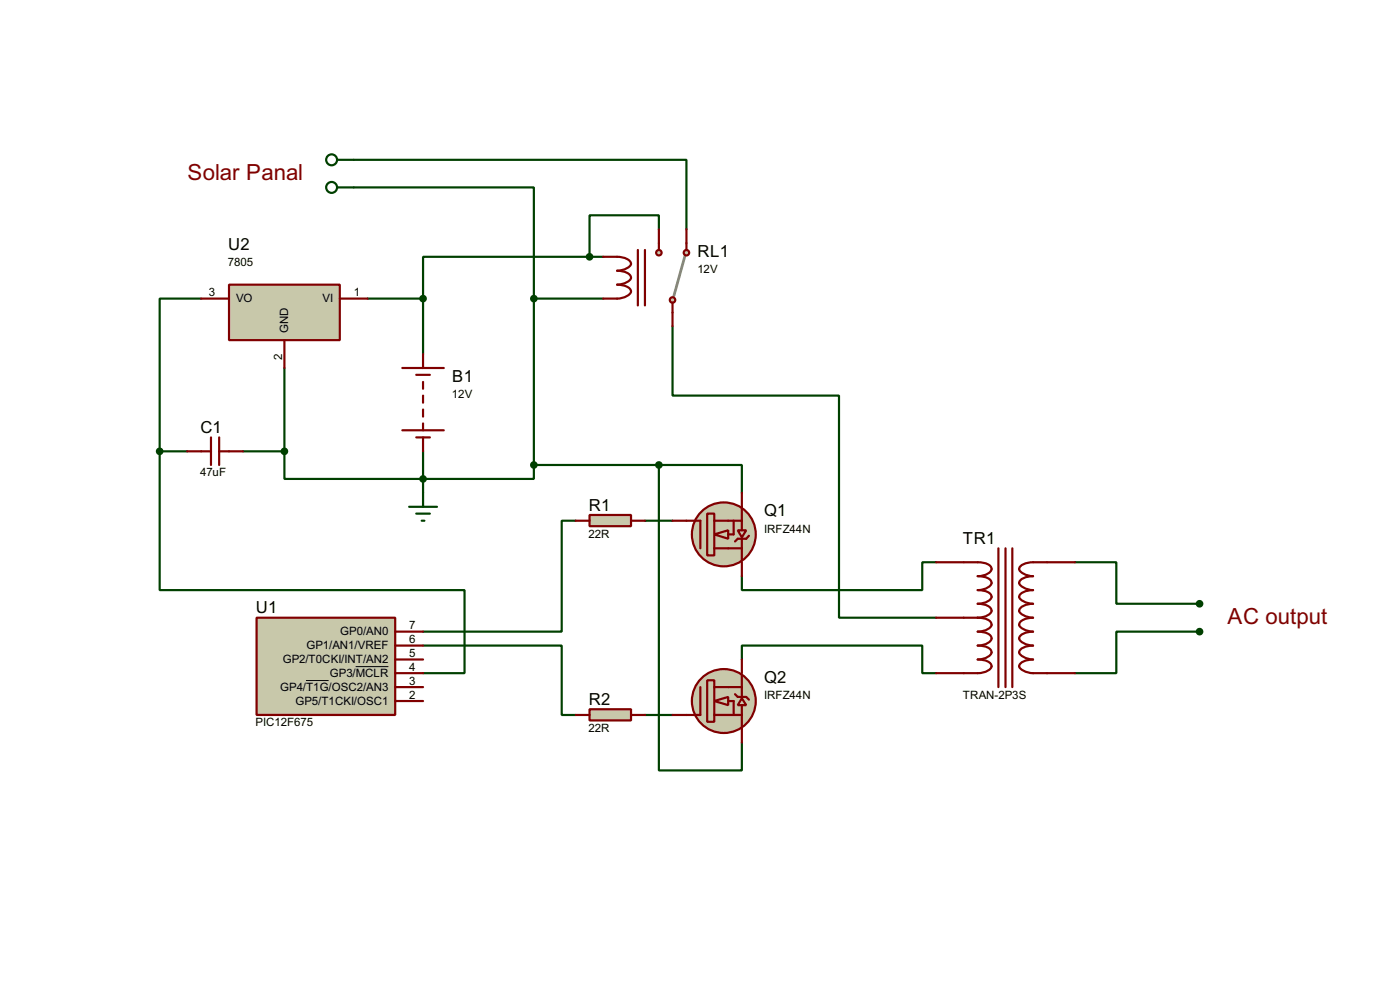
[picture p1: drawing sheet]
<svg xmlns="http://www.w3.org/2000/svg" width="256mm" height="180mm" viewBox="0 0 256 180" stroke-linecap="round" stroke-linejoin="round" font-family="sans-serif">
<g fill="none" stroke="#004000" stroke-width=".4">
<path d="M64.8 29.3h61v12.7M64.8 34.3h33v20.4M36.9 54.7h-7.6v27.9M67.4 54.7h10.1M77.5 54.7v10.1M97.8 54.7h12.7M97.8 54.7v30.4M108 47h-30.5v7.7M108 47h2.5M120.7 42v-2.6h-12.7v7.6M123.2 59.7v12.7h30.5v40.7h17.8M52.1 67.4v15.2"/>
<path d="M29.3 82.6v25.4h55.8v15.2h-7.6M29.3 82.6h5M44.5 82.6h7.6M52.1 82.6v5.1h45.7v-2.6M77.5 82.6v7.6M97.8 85.1h22.9M105.5 95.3h-2.6v20.3h-25.4M118.2 95.3h5M120.7 85.1h15.2v5.1M120.7 85.1v55.9h15.2v-5.1M77.5 118.2h25.4v12.7h2.6M171.5 102.9h-2.5v5.1h-33.1v-2.5"/>
<path d="M196.9 102.9h7.6v7.6h15.3M219.8 115.6h-15.3v7.6h-7.6M118.2 130.9h5M135.9 120.7v-2.5h33.1v5h2.5"/>
</g>
<path d="M47 113.1h25.4v17.8h-25.4z" fill="#c8c8aa" stroke="#800000" stroke-width=".4"/>
<path d="M72.4 115.6h5.1M72.4 118.2h5.1M72.4 128.3h5.1M72.4 125.8h5.1M72.4 123.2h5.1M72.4 120.7h5.1" fill="none" stroke="#800000" stroke-width=".4"/>
<path d="M56.1 124.6h4.1M65.2 122h6" fill="none" stroke="#000" stroke-width=".18"/>
<g fill="#c8c8aa" stroke="#800000" stroke-width=".4">
<path d="M130.9 97.8l2.5-.7v1.5z"/>
<circle cx="132.6" cy="97.8" r="5.9"/>
</g>
<path d="M129.6 94h1.3v7.7h-1.3z" fill="#c8c8aa" stroke="#800000" stroke-width=".4"/>
<path d="M125.8 95.3h2.5v5.1M130.9 95.3h5M134.4 95.3v2.5h-1M130.9 100.4h5" fill="none" stroke="#800000" stroke-width=".4"/>
<path d="M135.2 97.1h1.5l-.8 1.3z" fill="#c8c8aa" stroke="#800000" stroke-width=".4"/>
<path d="M123.2 95.3h2.6M135.9 90.2v6.9M135.9 98.6v4.1M137.2 98.1l-.5 .5h-1.5l-.5 .5M135.9 102.9v2.6" fill="none" stroke="#800000" stroke-width=".4"/>
<g fill="#c8c8aa" stroke="#800000" stroke-width=".4">
<path d="M130.9 128.3l2.5-.7v1.5z"/>
<circle cx="132.6" cy="128.3" r="5.9"/>
</g>
<path d="M129.6 124.5h1.3v7.6h-1.3z" fill="#c8c8aa" stroke="#800000" stroke-width=".4"/>
<path d="M128.3 125.8v5.1h-2.5M130.9 130.9h5M130.9 125.8h5M133.4 128.3h1v2.6" fill="none" stroke="#800000" stroke-width=".4"/>
<path d="M135.9 127.8l.8 1.3h-1.5z" fill="#c8c8aa" stroke="#800000" stroke-width=".4"/>
<path d="M123.2 130.9h2.6M134.7 127.1l.5 .5h1.5l.5 .5M135.9 120.7v2.5M135.9 123.5v4.1M135.9 129.1v6.8" fill="none" stroke="#800000" stroke-width=".4"/>
<path d="M108 94.3h7.6v2h-7.6z" fill="#c8c8aa" stroke="#800000" stroke-width=".4"/>
<path d="M105.5 95.3h2.5M115.6 95.3h2.6" fill="none" stroke="#800000" stroke-width=".4"/>
<path d="M108 129.8h7.6v2.1h-7.6z" fill="#c8c8aa" stroke="#800000" stroke-width=".4"/>
<g fill="none" stroke="#800000" stroke-width=".4">
<path d="M73.7 67.4h7.6M73.7 78.8h7.6M76.3 68.6h2.5M77.5 64.8v2.6M77.5 69.9v1.3M77.5 72.4v1.3M77.5 75v1.3M77.5 77.5v1.3M76.3 80.1h2.5M77.5 80.1v2.5M171.5 102.9h7.6a2.96 2.96 0 0 1 2.5 .9 .92 .92 0 0 1-.7 1.2l-1.1 .4-.7 .1a2.96 2.96 0 0 1 2.5 .8 .91 .91 0 0 1-.7 1.2l-1.1 .4-.7 .1a2.96 2.96 0 0 1 2.5 .9 .88 .88 0 0 1-.7 1.2l-1.1 .3-.7 .1a2.92 2.92 0 0 1 2.5 .9 .88 .88 0 0 1-.7 1.2l-1.1 .4-.7 .1M171.5 113.1h7.6"/>
<path d="M179.1 113.1a2.89 2.89 0 0 1 2.5 .9 .89 .89 0 0 1-.7 1.2l-1.1 .3-.7 .1a2.96 2.96 0 0 1 2.5 .9 .92 .92 0 0 1-.7 1.2l-1.1 .4-.7 .1a2.96 2.96 0 0 1 2.5 .8 .91 .91 0 0 1-.7 1.2l-1.1 .4-.7 .1a2.96 2.96 0 0 1 2.5 .9 .88 .88 0 0 1-.7 1.2l-1.1 .3-.7 .1h-7.6M182.9 100.4v25.4M184.2 100.4v25.4M185.5 100.4v25.4M196.9 102.9h-7.6a3.3 3.3 0 0 0-2.5 .9 .9 .9 0 0 0 .7 1.2l1.1 .4 .7 .1a3.3 3.3 0 0 0-2.5 .8 .89 .89 0 0 0 .7 1.2l1.1 .4 .7 .1a3.3 3.3 0 0 0-2.5 .9l-.1 .4a2.75 2.75 0 0 0 2.6 1.2 2.37 2.37 0 0 0-2.6 1.3 2.75 2.75 0 0 0 2.6 1.3 3.2 3.2 0 0 0-2.5 .9l-.1 .4a2.75 2.75 0 0 0 2.6 1.2 3.3 3.3 0 0 0-2.5 .9 .9 .9 0 0 0 .7 1.2l1.1 .4 .7 .1a3.3 3.3 0 0 0-2.5 .8 .89 .89 0 0 0 .7 1.2l1.1 .4 .7 .1a3.3 3.3 0 0 0-2.5 .9l-.1 .4a2.75 2.75 0 0 0 2.6 1.2h7.6M105.5 130.9h2.5M115.6 130.9h2.6"/>
</g>
<path d="M75 92.8h5.1M76.3 94h2.5M77.3 95.3h.5M77.5 90.2v2.6" fill="none" stroke="#004000" stroke-width=".4"/>
<path d="M42 52.1h20.3v10.2h-20.3z" fill="#c8c8aa" stroke="#800000" stroke-width=".4"/>
<path d="M36.9 54.7h5.1M62.3 54.7h5.1M52.1 62.3v5.1" fill="none" stroke="#800000" stroke-width=".4"/>
<circle cx="77.5" cy="87.7" r=".5" fill="#004000" stroke="#004000" stroke-width=".4"/>
<path d="M125.5 46.8l-2 7.4" fill="none" stroke="#808080" stroke-width=".5"/>
<g fill="#c8c8aa" stroke="#800000" stroke-width=".4">
<circle cx="123.2" cy="54.9" r=".5"/>
<circle cx="125.7" cy="46.3" r=".5"/>
</g>
<path d="M125.8 44.5v1.3" fill="none" stroke="#800000" stroke-width=".4"/>
<circle cx="120.7" cy="46.3" r=".5" fill="#c8c8aa" stroke="#800000" stroke-width=".4"/>
<path d="M110.5 47a8.2 8.2 0 0 1 4.3 .4 .88 .88 0 0 1 .8 .8 .88 .88 0 0 1-.8 .9l-1.1 .4-.6 .1a3.1 3.1 0 0 1 2.4 .9 .88 .88 0 0 1-.7 1.2l-1.1 .3-.6 .1a3.2 3.2 0 0 1 2.4 .9 .9 .9 0 0 1-.7 1.2 7 7 0 0 1-4.3 .5M116.9 45.8v10.1M118.2 45.8v10.1M120.7 42v3.8M123.2 55.4v4.3M125.8 42v2.5M34.3 82.6h4.4M38.7 80.1v5M40.2 80.1v5M40.2 82.6h4.3" fill="none" stroke="#800000" stroke-width=".4"/>
<g fill="#004000" stroke="#004000" stroke-width=".4">
<circle cx="77.5" cy="54.7" r=".5"/>
<circle cx="120.7" cy="85.1" r=".5"/>
<circle cx="97.8" cy="85.1" r=".5"/>
<circle cx="97.8" cy="54.7" r=".5"/>
<circle cx="108" cy="47" r=".5"/>
<circle cx="219.7" cy="110.5" r=".5"/>
<circle cx="219.7" cy="115.6" r=".5"/>
<circle cx="29.2" cy="82.6" r=".5"/>
<circle cx="52.1" cy="82.6" r=".5"/>
</g>
<g fill="none" stroke="#004000" stroke-width=".4">
<path d="M61.8 29.3h3M61.8 34.3h3"/>
<circle cx="60.7" cy="29.3" r="1"/>
<circle cx="60.7" cy="34.3" r="1"/>
</g>
<g font-size="4.6" fill="#800000">
<text x="34.4" y="32.9">Solar Panal</text>
<text x="224.9" y="114.2">AC output</text>
</g>
<g font-size="3.4">
<text x="41.8" y="45.8">U2</text>
<text x="127.8" y="47.1">RL1</text>
<text x="82.9" y="69.9">B1</text>
<text x="36.7" y="79.3">C1</text>
<text x="107.9" y="93.5">R1</text>
<text x="140" y="94.5">Q1</text>
<text x="176.4" y="99.6">TR1</text>
<text x="46.9" y="112.3">U1</text>
<text x="140" y="125">Q2</text>
<text x="107.9" y="129">R2</text>
</g>
<g font-size="2.4">
<text x="41.8" y="48.7">7805</text>
<text x="127.8" y="50">12V</text>
<text x="38.3" y="54.3">3</text>
<text x="43.2" y="55.4">VO</text>
<text x="59.1" y="55.4">VI</text>
<text x="64.8" y="54.3">1</text>
<text x="51.7" y="66" transform="rotate(-90 51.7 66)">2</text>
<text x="52.8" y="61" transform="rotate(-90 52.8 61)">GND</text>
<text x="82.8" y="72.9">12V</text>
<text x="36.7" y="87.2">47uF</text>
<text x="107.8" y="98.4">22R</text>
<text x="140" y="97.5">IRFZ44N</text>
<text x="56.1" y="118.9">GP1/AN1/VREF</text>
<text x="62.3" y="116.3">GP0/AN0</text>
<text x="75" y="115.2">7</text>
<text x="75" y="117.8">6</text>
<text x="51.8" y="121.4">GP2/T0CKI/INT/AN2</text>
<text x="60.4" y="123.9">GP3/MCLR</text>
<text x="75" y="125.4">3</text>
<text x="75" y="122.8">4</text>
<text x="75" y="120.3">5</text>
<text x="51.3" y="126.5">GP4/T1G/OSC2/AN3</text>
<text x="54.1" y="129">GP5/T1CKI/OSC1</text>
<text x="75" y="127.9">2</text>
<text x="140" y="128">IRFZ44N</text>
<text x="176.4" y="127.9">TRAN-2P3S</text>
<text x="46.8" y="133">PIC12F675</text>
<text x="107.8" y="134">22R</text>
</g>
</svg>
